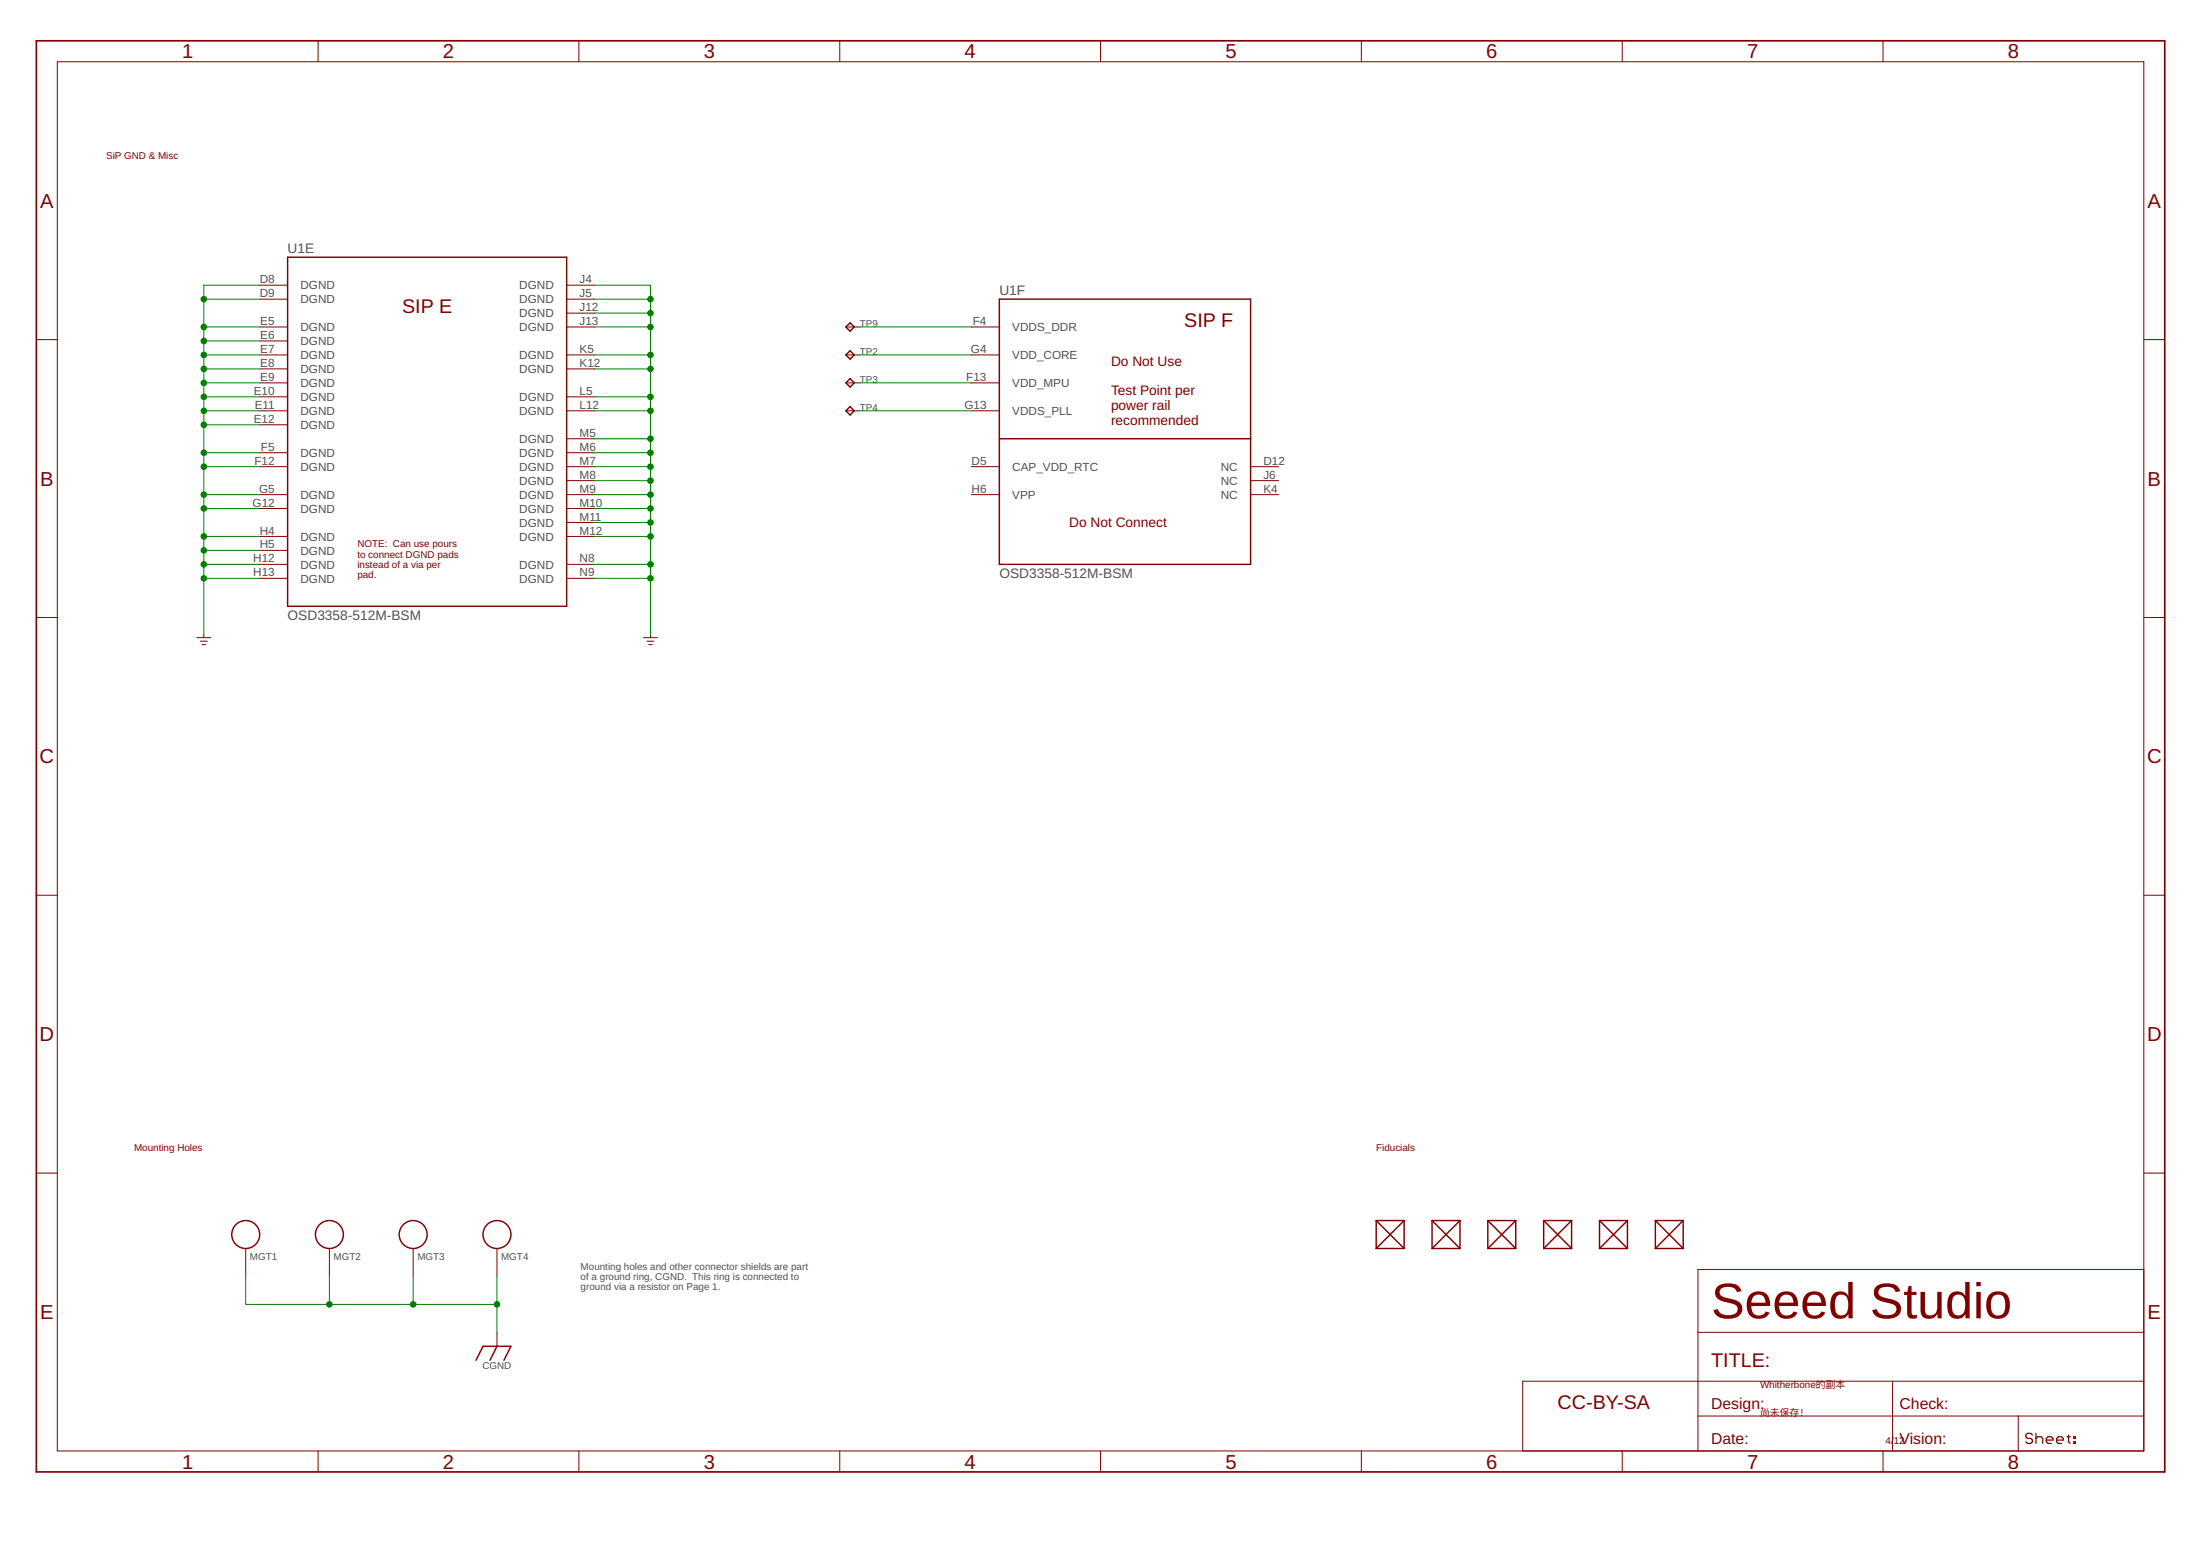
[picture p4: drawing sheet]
<svg xmlns="http://www.w3.org/2000/svg" width="420mm" height="297mm" viewBox="0 0 420 297" stroke-linecap="round" stroke-linejoin="round" font-family="sans-serif">
<g fill="none" stroke="#800000" stroke-width=".28">
<path d="M54.9 49.1h53.3v66.6h-53.3zM190.9 57.1h47.9v50.6h-47.9zM161.5 67.8l.8-.8 .8 .8-.8 .8zM161.5 62.4l.8-.8 .8 .8-.8 .8zM162.3 72.3l.8 .8-.8 .8-.8-.8zM162.3 77.6l.8 .8-.8 .8-.8-.8zM190.9 83.8h47.9M262.8 233l5.4 5.3M262.8 233h5.4M262.8 238.3h5.4M262.8 233v5.3M268.2 233l-5.4 5.3"/>
<path d="M268.2 233v5.3M273.5 233h5.3M273.5 238.3h5.3M273.5 233l5.3 5.3M273.5 233v5.3M278.8 233l-5.3 5.3M278.8 233v5.3M284.1 233h5.4M284.1 238.3h5.4M284.1 233l5.4 5.3M284.1 233v5.3M289.5 233l-5.4 5.3"/>
<path d="M289.5 233v5.3M294.8 233h5.3M294.8 238.3h5.3M294.8 233l5.3 5.3M294.8 233v5.3M300.1 233l-5.3 5.3M300.1 233v5.3M305.5 233h5.3M305.5 238.3h5.3M305.5 233l5.3 5.3M305.5 233v5.3M310.8 233l-5.3 5.3"/>
<path d="M310.8 233v5.3M316.1 233h5.4M316.1 238.3h5.4M316.1 233l5.4 5.3M316.1 233v5.3M321.5 233l-5.4 5.3M321.5 233v5.3M90.9 259.7l1.3-2.7h5.4l-1.4 2.7M94.9 257l-1.3 2.7"/>
<circle cx="46.9" cy="235.7" r="2.67"/>
<circle cx="62.9" cy="235.7" r="2.67"/>
<circle cx="78.9" cy="235.7" r="2.67"/>
<circle cx="94.9" cy="235.7" r="2.67"/>
</g>
<g fill="none" stroke="#800000" stroke-width=".19">
<path d="M10.9 11.8h398.5v265.2h-398.5zM60.7 7.8v4M110.6 7.8v4M160.4 7.8v4M210.2 7.8v4M260 7.8v4M309.8 7.8v4M359.6 7.8v4M49.6 54.4h5.3M49.6 57.1h5.3M108.2 54.4h5.4M108.2 57.1h5.4"/>
<path d="M108.2 59.8h5.4M6.9 64.8h4M49.6 62.4h5.3M49.6 65.1h5.3M49.6 67.8h5.3M49.6 70.4h5.3M49.6 73.1h5.3M49.6 75.8h5.3M49.6 78.4h5.3M108.2 62.4h5.4M108.2 67.8h5.4M108.2 70.4h5.4"/>
<path d="M108.2 75.8h5.4M108.2 78.4h5.4M161.5 62.4h2.7M161.5 67.8h2.7M161.5 73.1h2.7M161.5 78.4h2.7M185.5 62.4h5.4M185.5 67.8h5.4M185.5 73.1h5.4M185.5 78.4h5.4M409.4 64.8h4M49.6 81.1h5.3"/>
<path d="M49.6 86.4h5.3M49.6 89.1h5.3M49.6 94.4h5.3M49.6 97.1h5.3M108.2 86.4h5.4M108.2 89.1h5.4M108.2 94.4h5.4M108.2 97.1h5.4M108.2 83.8h5.4M108.2 91.8h5.4M108.2 99.7h5.4M185.5 89.1h5.4"/>
<path d="M185.5 94.4h5.4M238.8 89.1h5.4M238.8 94.4h5.4M238.8 91.8h5.4M6.9 117.9h4M49.6 102.4h5.3M49.6 105.1h5.3M49.6 107.7h5.3M49.6 110.4h5.3M108.2 102.4h5.4M108.2 107.7h5.4M108.2 110.4h5.4"/>
<path d="M409.4 117.9h4M37.6 121.7h2.7M38.3 122.4h1.3M38.6 123.1h.7M38.9 121.1v.6M122.9 121.7h2.7M123.5 122.4h1.4M123.9 123.1h.7M124.2 121.1v.6M6.9 170.9h4M409.4 170.9h4M6.9 223.9h4"/>
<path d="M46.9 238.3v5.4M62.9 238.3v5.4M78.9 238.3v5.4M94.9 238.3v5.4M409.4 223.9h4M94.9 254.3v2.7M324.3 254.3h85.1M409.4 242.3h-85.1v34.7M60.7 277v4M110.6 277v4M160.4 277v4M210.2 277v4"/>
<path d="M260 277v4M309.8 277v4M324.1 263.7h-33.3v13.3M324.3 270.3h85.1M324.3 263.7h85.1M359.6 277v4M361.4 263.7v13.3M385.4 270.3v6.7"/>
</g>
<path d="M388.2 274l-.4-.4h-.6l-.3 .4v.3l.3 .3h.6l.4 .3v.3l-.4 .3h-.6l-.3-.3M388.8 273.6v1.9M388.8 274.6l.4-.3h.6l.3 .3v.9M390.8 274.9h1.3v-.3l-.3-.3h-.7l-.3 .3v.6l.3 .3h.7M392.8 274.9h1.2v-.3l-.3-.3h-.6l-.3 .3v.6l.3 .3h.6M394.7 274.3h.7M395.1 274v1.2l.3 .3M396 274.3h.4v.3h-.4zM396 275.2h.4v.3h-.4z" fill="none" stroke="#800000" stroke-width=".23"/>
<path d="M6.9 7.8h406.5v273.2h-406.5z" fill="none" stroke="#800000" stroke-width=".32"/>
<g fill="none" stroke="#008000" stroke-width=".19">
<path d="M38.9 57.1h10.7M49.6 54.4h-10.7v66.7M113.6 54.4h10.6v66.7M113.6 59.8h10.6M113.6 57.1h10.6M38.9 78.4h10.7M38.9 75.8h10.7M38.9 70.4h10.7M38.9 67.8h10.7M38.9 62.4h10.7M38.9 73.1h10.7M38.9 65.1h10.7"/>
<path d="M113.6 78.4h10.6M113.6 75.8h10.6M113.6 70.4h10.6M113.6 67.8h10.6M113.6 62.4h10.6M164.2 78.4h21.3M164.2 67.8h21.3M164.2 62.4h21.3M164.2 73.1h21.3M38.9 97.1h10.7M38.9 94.4h10.7M38.9 89.1h10.7"/>
<path d="M38.9 86.4h10.7M38.9 81.1h10.7M113.6 99.7h10.6M113.6 97.1h10.6M113.6 94.4h10.6M113.6 91.8h10.6M113.6 89.1h10.6M113.6 86.4h10.6M113.6 83.8h10.6M38.9 110.4h10.7M38.9 107.7h10.7M38.9 102.4h10.7"/>
<path d="M38.9 105.1h10.7M113.6 110.4h10.6M113.6 107.7h10.6M113.6 102.4h10.6M46.9 243.7v5.3h48M62.9 243.7v5.3M78.9 243.7v5.3M94.9 243.7v10.6"/>
</g>
<g fill="#008000" stroke="#008000" stroke-width=".19">
<circle cx="124.2" cy="57.1" r=".53"/>
<circle cx="124.2" cy="59.8" r=".53"/>
<circle cx="124.2" cy="62.4" r=".53"/>
<circle cx="124.2" cy="67.8" r=".53"/>
<circle cx="124.2" cy="70.4" r=".53"/>
<circle cx="124.2" cy="75.8" r=".53"/>
<circle cx="124.2" cy="78.4" r=".53"/>
<circle cx="124.2" cy="83.8" r=".53"/>
<circle cx="124.2" cy="86.4" r=".53"/>
<circle cx="124.2" cy="89.1" r=".53"/>
<circle cx="124.2" cy="91.8" r=".53"/>
<circle cx="124.2" cy="94.4" r=".53"/>
<circle cx="124.2" cy="97.1" r=".53"/>
<circle cx="124.2" cy="99.7" r=".53"/>
<circle cx="124.2" cy="102.4" r=".53"/>
<circle cx="124.2" cy="107.7" r=".53"/>
<circle cx="124.2" cy="110.4" r=".53"/>
<circle cx="38.9" cy="110.4" r=".53"/>
<circle cx="38.9" cy="107.7" r=".53"/>
<circle cx="38.9" cy="105.1" r=".53"/>
<circle cx="38.9" cy="102.4" r=".53"/>
<circle cx="38.9" cy="97.1" r=".53"/>
<circle cx="38.9" cy="94.4" r=".53"/>
<circle cx="38.9" cy="89.1" r=".53"/>
<circle cx="38.9" cy="86.4" r=".53"/>
<circle cx="38.9" cy="81.1" r=".53"/>
<circle cx="38.9" cy="78.4" r=".53"/>
<circle cx="38.9" cy="75.8" r=".53"/>
<circle cx="38.9" cy="73.1" r=".53"/>
<circle cx="38.9" cy="70.4" r=".53"/>
<circle cx="38.9" cy="67.8" r=".53"/>
<circle cx="38.9" cy="65.1" r=".53"/>
<circle cx="38.9" cy="62.4" r=".53"/>
<circle cx="38.9" cy="57.1" r=".53"/>
<circle cx="94.9" cy="249" r=".53"/>
<circle cx="78.9" cy="249" r=".53"/>
<circle cx="62.9" cy="249" r=".53"/>
</g>
<text font-size="9.6" fill="#800000" x="326.8" y="251.7">Seeed Studio</text>
<g font-size="3.9" fill="#800000">
<text x="34.8" y="11.1">1</text>
<text x="84.6" y="11.1">2</text>
<text x="134.4" y="11.1">3</text>
<text x="184.2" y="11.1">4</text>
<text x="234" y="11.1">5</text>
<text x="283.8" y="11.1">6</text>
<text x="333.7" y="11.1">7</text>
<text x="383.5" y="11.1">8</text>
<text x="7.7" y="39.7">A</text>
<text x="410.2" y="39.7">A</text>
<text x="7.7" y="92.7">B</text>
<text x="410.2" y="92.7">B</text>
<text x="7.6" y="145.7">C</text>
<text x="410.1" y="145.7">C</text>
<text x="7.6" y="198.8">D</text>
<text x="410.1" y="198.8">D</text>
<text x="7.7" y="251.8">E</text>
<text x="410.2" y="251.8">E</text>
<text x="34.8" y="280.3">1</text>
<text x="84.6" y="280.3">2</text>
<text x="134.4" y="280.3">3</text>
<text x="184.2" y="280.3">4</text>
<text x="234" y="280.3">5</text>
<text x="283.8" y="280.3">6</text>
<text x="333.7" y="280.3">7</text>
<text x="383.5" y="280.3">8</text>
</g>
<g font-size="3.8" fill="#800000">
<text x="76.8" y="59.8">SIP E</text>
<text x="226.2" y="62.4">SIP F</text>
<text x="326.8" y="261">TITLE:</text>
<text x="297.5" y="269">CC-BY-SA</text>
</g>
<g font-size="3" fill="#800000">
<text x="326.8" y="269">Design:</text>
<text x="362.8" y="269">Check:</text>
<text x="326.8" y="275.7">Date:</text>
<text x="362.8" y="275.7">Vision:</text>
</g>
<g font-size="2.6" fill="#505050">
<text x="54.9" y="48.3">U1E</text>
<text x="190.9" y="56.3">U1F</text>
<text x="190.9" y="110.4">OSD3358-512M-BSM</text>
<text x="54.9" y="118.4">OSD3358-512M-BSM</text>
</g>
<g font-size="2.6" fill="#800000">
<text x="212.2" y="69.9">Do Not Use</text>
<text x="212.2" y="75.5">Test Point per</text>
<text x="212.2" y="78.3">power rail</text>
<text x="212.2" y="81.1">recommended</text>
<text x="204.2" y="100.7">Do Not Connect</text>
</g>
<g font-size="2.2" fill="#505050">
<text x="49.6" y="54.1">D8</text>
<text x="49.6" y="56.7">D9</text>
<text x="57.4" y="55.2">DGND</text>
<text x="57.4" y="57.9">DGND</text>
<text x="99.2" y="55.2">DGND</text>
<text x="99.2" y="57.9">DGND</text>
<text x="110.7" y="54.1">J4</text>
<text x="110.7" y="56.7">J5</text>
<text x="110.7" y="59.4">J12</text>
<text x="49.7" y="62.1">E5</text>
<text x="49.7" y="64.7">E6</text>
<text x="57.4" y="63.2">DGND</text>
<text x="57.4" y="65.9">DGND</text>
<text x="99.2" y="60.6">DGND</text>
<text x="99.2" y="63.2">DGND</text>
<text x="110.7" y="62.1">J13</text>
<text x="185.8" y="62.1">F4</text>
<text x="193.3" y="63.2">VDDS_DDR</text>
<text x="49.7" y="67.4">E7</text>
<text x="49.7" y="70.1">E8</text>
<text x="57.4" y="68.6">DGND</text>
<text x="57.4" y="71.2">DGND</text>
<text x="99.2" y="68.6">DGND</text>
<text x="99.2" y="71.2">DGND</text>
<text x="110.7" y="67.4">K5</text>
<text x="110.7" y="70.1">K12</text>
<text x="185.4" y="67.4">G4</text>
<text x="193.3" y="68.6">VDD_CORE</text>
<text x="48.5" y="75.4">E10</text>
<text x="49.7" y="72.7">E9</text>
<text x="57.4" y="73.9">DGND</text>
<text x="57.4" y="76.6">DGND</text>
<text x="99.2" y="76.6">DGND</text>
<text x="110.7" y="75.4">L5</text>
<text x="184.5" y="72.7">F13</text>
<text x="193.3" y="73.9">VDD_MPU</text>
<text x="48.5" y="80.7">E12</text>
<text x="48.6" y="78">E11</text>
<text x="57.4" y="79.2">DGND</text>
<text x="57.4" y="81.9">DGND</text>
<text x="99.2" y="79.2">DGND</text>
<text x="110.7" y="78">L12</text>
<text x="110.7" y="83.4">M5</text>
<text x="184.2" y="78">G13</text>
<text x="193.3" y="79.2">VDDS_PLL</text>
<text x="48.6" y="88.7">F12</text>
<text x="49.8" y="86">F5</text>
<text x="57.4" y="87.2">DGND</text>
<text x="57.4" y="89.9">DGND</text>
<text x="99.2" y="84.6">DGND</text>
<text x="99.2" y="87.2">DGND</text>
<text x="99.2" y="89.9">DGND</text>
<text x="110.7" y="86">M6</text>
<text x="110.7" y="88.7">M7</text>
<text x="185.6" y="88.7">D5</text>
<text x="193.3" y="89.9">CAP_VDD_RTC</text>
<text x="233.1" y="89.9">NC</text>
<text x="241.3" y="88.7">D12</text>
<text x="49.5" y="94">G5</text>
<text x="57.4" y="95.2">DGND</text>
<text x="99.2" y="92.6">DGND</text>
<text x="99.2" y="95.2">DGND</text>
<text x="110.7" y="91.4">M8</text>
<text x="110.7" y="94">M9</text>
<text x="185.6" y="94">H6</text>
<text x="193.3" y="95.2">VPP</text>
<text x="233.1" y="92.6">NC</text>
<text x="233.1" y="95.2">NC</text>
<text x="241.3" y="91.4">J6</text>
<text x="241.3" y="94">K4</text>
<text x="48.2" y="96.7">G12</text>
<text x="57.4" y="97.9">DGND</text>
<text x="99.2" y="97.9">DGND</text>
<text x="99.2" y="100.6">DGND</text>
<text x="110.7" y="96.7">M10</text>
<text x="110.7" y="99.4">M11</text>
<text x="48.4" y="107.4">H12</text>
<text x="49.6" y="102">H4</text>
<text x="49.6" y="104.7">H5</text>
<text x="57.4" y="103.2">DGND</text>
<text x="57.4" y="105.9">DGND</text>
<text x="99.2" y="103.2">DGND</text>
<text x="110.7" y="102">M12</text>
<text x="110.7" y="107.4">N8</text>
<text x="48.4" y="110">H13</text>
<text x="57.4" y="108.5">DGND</text>
<text x="57.4" y="111.2">DGND</text>
<text x="99.2" y="108.5">DGND</text>
<text x="99.2" y="111.2">DGND</text>
<text x="110.7" y="110">N9</text>
</g>
<g font-size="1.9" fill="#800000">
<text x="20.3" y="30.4">SiP GND &amp; Misc</text>
<text x="68.2" y="104.4">NOTE: Can use pours</text>
<text x="68.2" y="106.4">to connect DGND pads</text>
<text x="68.2" y="108.4">instead of a via per</text>
<text x="68.2" y="110.4">pad.</text>
<text x="25.6" y="219.7">Mounting Holes</text>
<text x="262.8" y="219.7">Fiducials</text>
<text x="336.1" y="265">Whitherbone的副本</text>
<text x="336.1" y="270.3">尚未保存！</text>
<text x="360.1" y="275.7">4/</text>
<text x="361.7" y="275.7">12</text>
</g>
<g font-size="1.9" fill="#505050">
<text x="164.2" y="62.4">TP9</text>
<text x="164.2" y="67.8">TP2</text>
<text x="164.2" y="73.1">TP3</text>
<text x="164.2" y="78.4">TP4</text>
<text x="47.7" y="240.5">MGT1</text>
<text x="63.7" y="240.5">MGT2</text>
<text x="79.7" y="240.5">MGT3</text>
<text x="95.7" y="240.5">MGT4</text>
<text x="110.9" y="242.4">Mounting holes and other connector shields are part</text>
<text x="110.9" y="244.3">of a ground ring, CGND. This ring is connected to</text>
<text x="110.9" y="246.3">ground via a resistor on Page 1.</text>
<text x="92.1" y="261.4">CGND</text>
</g>
</svg>
